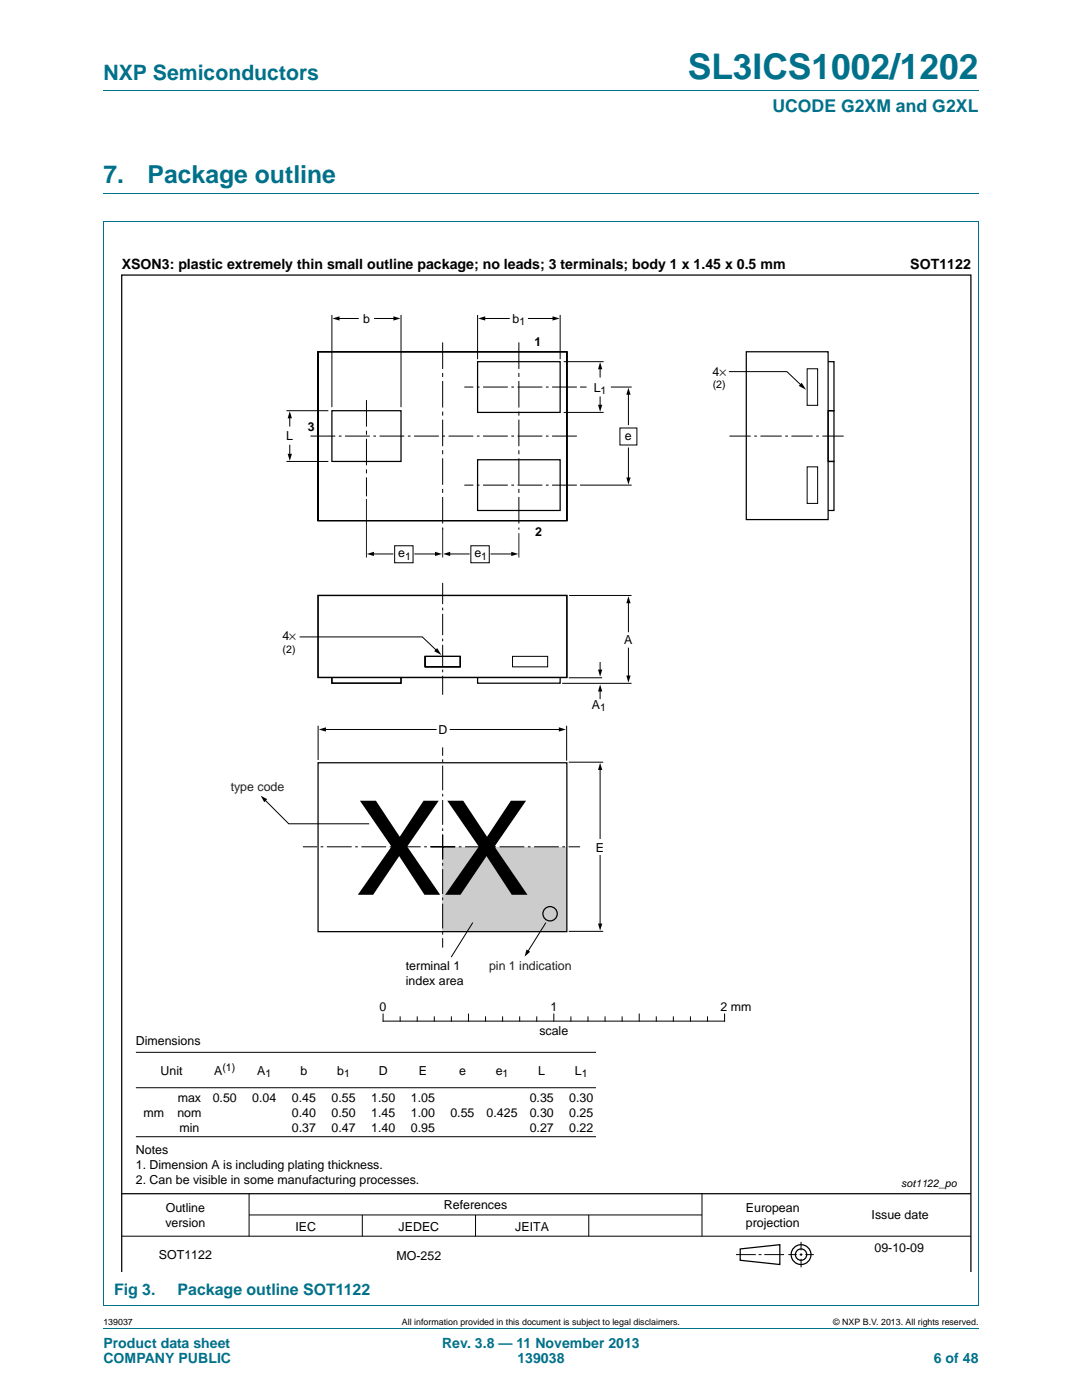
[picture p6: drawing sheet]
<svg xmlns="http://www.w3.org/2000/svg" width="216mm" height="279mm" viewBox="0 0 216 279" stroke-linecap="round" stroke-linejoin="round" font-family="sans-serif">
<path d="M20.6 18.2h174.7M20.6 38.6h174.7M20.6 44.3h174.7M20.6 44.3v216.1M195.3 44.3v216.1M20.6 260.5h174.7M20.6 265.1h174.7" fill="none" stroke="#00718a" stroke-width=".2"/>
<g fill="none" stroke="#000" stroke-width=".2">
<path d="M27.1 217.1h91.8M27.1 210h91.8M27.1 226.9h91.8M49.7 238.2v8.5M140.1 238.2v8.5M24.3 246.7h169.4M49.7 242.5h90.4M72.3 242.5v4.2M94.9 242.5v4.2M117.5 242.5v4.2M146.9 250.4h3.9M151.4 250.4h.5"/>
<path d="M152.5 250.4h4M157.3 250.4h1.7M159.6 250.4h.5M159.8 247.8v1.7M159.8 250.1v.6M159.8 251.2v1.7M160.7 250.4h1.7"/>
</g>
<g fill="none" stroke="#000" stroke-width=".25">
<path d="M24.3 238.2h169.4M24.3 253.8v-198.9h169.4v198.9M147.7 249.3l7.9-.9v4l-7.9-.9z"/>
<circle cx="159.8" cy="250.4" r="1.98"/>
<circle cx="159.8" cy="250.4" r="1.13"/>
</g>
<path d="M88.3 169h24.8v16.9h-24.8z" fill="#ccc"/>
<path d="M115.1 77.2h-22.4M115.1 87h-53.6M115.1 96.8h-22.4M85.9 169h29.8M88.3 166.6v22.5M88.3 171.5v-22.3M90.8 169h-30.4" fill="none" stroke="#000" stroke-width=".2" stroke-dasharray="4.9 .7 .5 .7" stroke-linecap="butt"/>
<g fill="none" stroke="#000" stroke-width=".2">
<path d="M66.2 62.9v18.4M67.5 63.6h4M74.8 63.6h4M80 62.9v18.4M95.3 62.9v8.8M96.5 63.6h5.1M105.4 63.6h5.1M111.8 62.9v8.8M112.5 72.2h7.9M115.7 77.2h1.3M119.7 73.4v1.8M119.7 79.2v1.9"/>
<path d="M121.9 77.2h4.1M125.4 78.5v6.2M145.4 74.2h11.6l3.2 3M161.1 73.6h2.1v7.3h-2.1zM57.2 92.1h8.3M57.2 82h8.3M57.8 83.2v1.8M57.8 88.9v1.9M112.5 82.3h7.9M115.7 96.8h10.3M123.7 85.4h3.4v3.4h-3.4zM125.4 89.4v6.2"/>
<path d="M161.1 93.2h2.1v7.3h-2.1zM74.3 110.6h4.1M78.7 108.9h3.7v3.4h-3.7zM82.8 110.6h4.3M89.5 110.6h4.1M94 108.9h3.6v3.4h-3.6zM98 110.6h4.3M113.6 118.8h12.4M59.8 127.1h24.5l3.2 3.1M84.8 131h7v2.1h-7zM102.3 131h7v2.1h-7zM112.2 136.4h13.8"/>
<path d="M113.5 135.3h6.6M119.7 132.2v1.7M119.7 137.7v1.7M125.4 120.1v6M125.4 129.4v5.7M52.8 159.6l4.8 4.8h16M63.5 144.8v6.9M64.7 145.6h22.3M89.8 145.6h22M113.1 144.8v7M113.5 152.1h6.9M119.7 153.4v13.9"/>
<path d="M119.7 170.7v13.9M94.3 184.2l-4.2 6.7M108.9 184.2l-3.6 5.8M113.5 185.9h6.9M76.4 202.4v1.4h68.2v-1.4M79.8 202.9v.9M83.3 202.9v.9M86.7 202.9v.9M90.1 202.9v.9M93.5 202.4v1.4M96.9 202.9v.9M100.3 202.9v.9"/>
<path d="M103.7 202.9v.9M107.1 202.9v.9M110.5 202.4v1.4M113.9 202.9v.9M117.3 202.9v.9M120.7 202.9v.9M124.1 202.9v.9M127.5 202.4v1.4M131 202.9v.9M134.4 202.9v.9M137.8 202.9v.9M141.2 202.9v.9"/>
</g>
<path d="M145.6 87h23.4M88.3 116.3v22.4" fill="none" stroke="#000" stroke-width=".2" stroke-dasharray="4.2 .7 .5 .7" stroke-linecap="butt"/>
<g fill="#000">
<path d="M66.3 63.6l1.4-.5v.9zM78.5 63.1l1.4 .5-1.4 .4zM95.4 63.6l1.4-.5v.9zM110.3 63.1l1.4 .5-1.4 .4zM119.7 72.3l.5 1.4h-.9zM125.4 77.4l.4 1.4h-.8zM160 76.4l.8 1.4-1.4-.8zM57.8 82.1l.5 1.4h-.9zM57.4 90.6h.9l-.5 1.4zM119.3 80.8h.9l-.5 1.4zM125 95.3h.8l-.4 1.4zM73.2 110.6l1.4-.5v.9z"/>
<path d="M86.8 110.1l1.4 .5-1.4 .4zM88.4 110.6l1.4-.5v.9zM102 110.1l1.4 .5-1.4 .4zM87.2 129.3l.9 1.4-1.5-.7zM119.7 136.6l.5 1.4h-.9zM119.3 133.6h.9l-.5 1.4zM125.4 119l.4 1.4h-.8zM125 134.8h.8l-.4 1.4zM52 158.8l1.3 .7-.6 .6zM63.6 145.6l1.4-.4v.8zM111.5 145.2l1.4 .4-1.4 .4zM119.7 152.3l.5 1.4h-.9z"/>
<path d="M71.8 159.8h3.2l4.8 7.2 4.7-7.2h3l-6.3 9.2 6.6 9.6h-3.1l-5-7.7-5.2 7.7h-3.1l6.7-9.6zM89.2 159.8h3.2l4.8 7.2 4.7-7.2h3.1l-6.3 9.2 6.6 9.6h-3.2l-5-7.7-5.2 7.7h-3.1l6.7-9.6zM105.1 189.5l.7 .4-1.1 1zM119.3 184.3h.9l-.5 1.4z"/>
</g>
<path d="M73.1 79.8v19.3M88.3 68.3v37.4M103.5 68.3v37.4" fill="none" stroke="#000" stroke-width=".2" stroke-dasharray="5.3 .8 .8 .8" stroke-linecap="butt"/>
<path d="M73.1 99.6v11.7M88.3 105.5v5.8M103.5 106.4v4.9" fill="none" stroke="#231f20" stroke-width=".2"/>
<g fill="none" stroke="#000" stroke-width=".25">
<path d="M63.5 70.2h49.6v33.7h-49.6zM95.3 72.2h16.5v10.1h-16.5zM148.9 70.2h16.3v33.5h-16.3zM165.2 72.2h1.2v9.8h-1.2M66.2 82h13.8v10.1h-13.8zM95.3 91.8h16.5v10.1h-16.5zM165.2 82h1.2v10.1h-1.2zM165.2 92.1h1.2v9.8h-1.2M63.5 118.8h49.6v16.4h-49.6zM66.2 135.2v1.1h13.8v-1.1M95.3 135.2v1.1h16.5v-1.1M63.5 152.2h49.6v33.7h-49.6z"/>
<circle cx="109.8" cy="182.4" r="1.43"/>
</g>
<text font-size="7" fill="#00718a" x="137.2" y="15.8">SL3ICS1002/1202</text>
<g font-size="4.9" fill="#00718a">
<text x="20.6" y="36.6">7.</text>
<text x="29.5" y="36.6">Package outline</text>
</g>
<text font-size="4.2" fill="#00718a" x="20.6" y="16">NXP Semiconductors</text>
<text font-size="3.5" fill="#00718a" x="154.1" y="22.3">UCODE G2XM and G2XL</text>
<g font-size="3.2" fill="#00718a">
<text x="22.8" y="258.4">Fig 3.</text>
<text x="35.4" y="258.4">Package outline SOT1122</text>
</g>
<g font-size="2.8">
<text x="24.3" y="53.7">XSON3: plastic extremely thin small outline package; no leads; 3 terminals; body 1 x 1.45 x 0.5 mm</text>
<text x="181.6" y="53.7">SOT1122</text>
</g>
<g font-size="2.8" fill="#00718a">
<text x="20.6" y="269.1">Product data sheet</text>
<text x="88.2" y="269.1">Rev. 3.8 — 11 November 2013</text>
<text x="20.6" y="271.9">COMPANY PUBLIC</text>
<text x="103.2" y="271.9">139038</text>
<text x="186.3" y="271.9">6 of 48</text>
</g>
<g font-size="2.5">
<text x="72.4" y="64.4">b</text>
<text x="102.3" y="64.4">b</text>
<text x="106.7" y="69">1</text>
<text x="142.2" y="75">4×</text>
<text x="118.5" y="78.2">L</text>
<text x="57.1" y="87.8">L</text>
<text x="61.4" y="86.1">3</text>
<text x="124.7" y="87.8">e</text>
<text x="106.8" y="107">2</text>
<text x="79.5" y="111.2">e</text>
<text x="94.7" y="111.2">e</text>
<text x="56.4" y="127.7">4×</text>
<text x="124.5" y="128.6">A</text>
<text x="118.1" y="141.5">A</text>
<text x="87.5" y="146.4">D</text>
<text x="118.9" y="170">E</text>
<text x="81" y="193.6">terminal 1</text>
<text x="81" y="196.6">index area</text>
<text x="75.7" y="201.7">0</text>
<text x="109.8" y="201.7">1</text>
<text x="143.8" y="201.7">2 mm</text>
<text x="27.1" y="208.6">Dimensions</text>
<text x="107.6" y="206.5">scale</text>
<text x="32" y="214.5">Unit</text>
<text x="42.7" y="214.5">A</text>
<text x="51.3" y="214.5">A</text>
<text x="60" y="214.5">b</text>
<text x="67.3" y="214.5">b</text>
<text x="75.6" y="214.5">D</text>
<text x="83.6" y="214.5">E</text>
<text x="91.6" y="214.5">e</text>
<text x="98.9" y="214.5">e</text>
<text x="107.4" y="214.5">L</text>
<text x="114.7" y="214.5">L</text>
<text x="35.5" y="219.8">max</text>
<text x="42.4" y="219.8">0.50</text>
<text x="50.3" y="219.8">0.04</text>
<text x="58.3" y="219.8">0.45</text>
<text x="66.2" y="219.8">0.55</text>
<text x="74.1" y="219.8">1.50</text>
<text x="82" y="219.8">1.05</text>
<text x="105.7" y="219.8">0.35</text>
<text x="113.6" y="219.8">0.30</text>
<text x="28.6" y="222.8">mm</text>
<text x="35.4" y="222.8">nom</text>
<text x="35.8" y="225.8">min</text>
<text x="58.3" y="222.8">0.40</text>
<text x="58.3" y="225.8">0.37</text>
<text x="66.2" y="222.8">0.50</text>
<text x="66.2" y="225.8">0.47</text>
<text x="74.1" y="222.8">1.45</text>
<text x="74.1" y="225.8">1.40</text>
<text x="82" y="222.8">1.00</text>
<text x="82" y="225.8">0.95</text>
<text x="89.9" y="222.8">0.55</text>
<text x="97.1" y="222.8">0.425</text>
<text x="105.7" y="222.8">0.30</text>
<text x="105.7" y="225.8">0.27</text>
<text x="113.6" y="222.8">0.25</text>
<text x="113.6" y="225.8">0.22</text>
<text x="27.1" y="230.4">Notes</text>
<text x="27.1" y="233.4">1. Dimension A is including plating thickness.</text>
<text x="27.1" y="236.4">2. Can be visible in some manufacturing processes.</text>
<text x="33" y="244.9">version</text>
<text x="33.1" y="241.9">Outline</text>
<text x="58.9" y="245.6">IEC</text>
<text x="79.5" y="245.6">JEDEC</text>
<text x="88.6" y="241.3">References</text>
<text x="102.8" y="245.6">JEITA</text>
<text x="148.8" y="241.9">European</text>
<text x="148.8" y="244.9">projection</text>
<text x="173.9" y="243.3">Issue date</text>
<text x="31.7" y="251.2">SOT1122</text>
<text x="79.1" y="251.4">MO-252</text>
<text x="174.5" y="249.9">09-10-09</text>
</g>
<g font-size="2.5" fill="#231f20">
<text x="46" y="157.8">type code</text>
<text x="97.6" y="193.6">pin 1 indication</text>
</g>
<g font-size="2.1">
<text x="103.6" y="64.9">1</text>
<text x="142.2" y="77.5">(2)</text>
<text x="119.8" y="78.7">1</text>
<text x="80.8" y="111.7">1</text>
<text x="96" y="111.7">1</text>
<text x="56.4" y="130.2">(2)</text>
<text x="119.8" y="142">1</text>
<text x="44.4" y="213.8">(1)</text>
<text x="53" y="215">1</text>
<text x="68.7" y="215">1</text>
<text x="100.3" y="215">1</text>
<text x="116.1" y="215">1</text>
<text x="179.8" y="237">sot1122_po</text>
</g>
<g font-size="1.8">
<text x="20.6" y="264.5">139037</text>
<text x="80.2" y="264.5">All information provided in this document is subject to legal disclaimers.</text>
<text x="166.3" y="264.5">© NXP B.V. 2013. All rights reserved.</text>
</g>
</svg>
